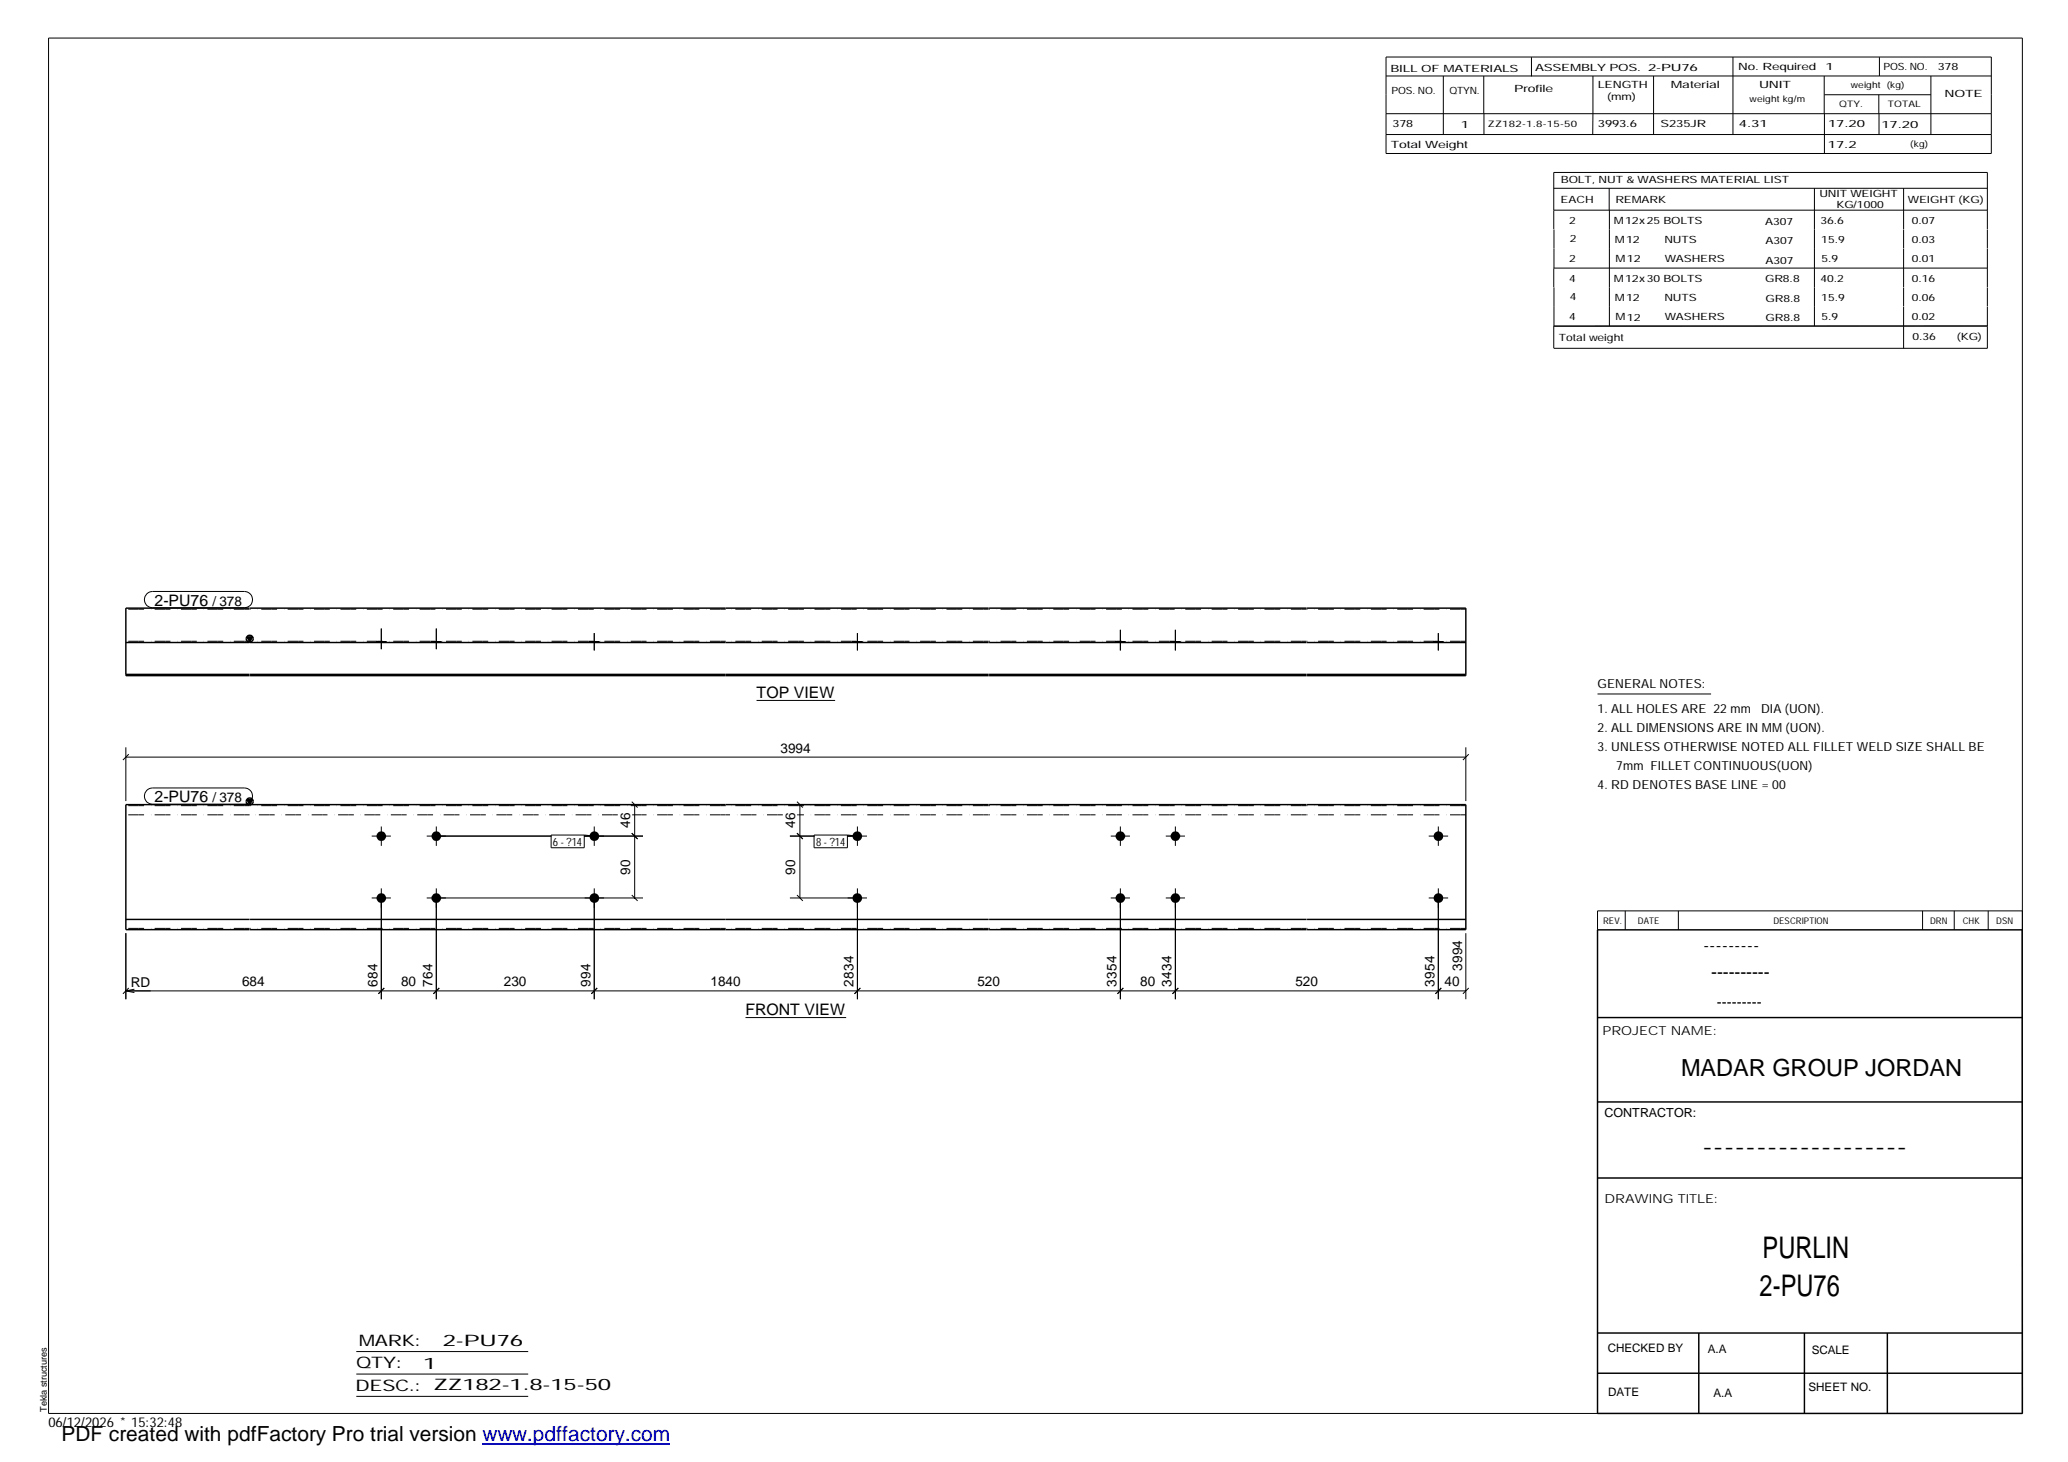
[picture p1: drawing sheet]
<svg xmlns="http://www.w3.org/2000/svg" width="420mm" height="297mm" viewBox="0 0 420 297" stroke-linecap="round" stroke-linejoin="round" font-family="sans-serif">
<g fill="#000">
<path d="M50.2 129.4h1.1l-.5 1zM50.2 162.5h1.1l-.5 1z"/>
<path d="M76.5 130.3h1.9v.2h-1.9z" fill-rule="evenodd"/>
<path d="M76.5 130.3h1.9v.2h-1.9z" fill-rule="evenodd"/>
<path d="M87.7 130.3h1.9v.2h-1.9z" fill-rule="evenodd"/>
<path d="M87.7 130.3h1.9v.2h-1.9z" fill-rule="evenodd"/>
<path d="M119.8 130.3h1.9v.2h-1.9z" fill-rule="evenodd"/>
<path d="M119.8 130.3h1.9v.2h-1.9z" fill-rule="evenodd"/>
<path d="M173.2 130.3h2v.2h-2z" fill-rule="evenodd"/>
<path d="M173.2 130.3h2v.2h-2z" fill-rule="evenodd"/>
<path d="M226.7 130.3h1.9v.2h-1.9z" fill-rule="evenodd"/>
<path d="M226.7 130.3h1.9v.2h-1.9z" fill-rule="evenodd"/>
<path d="M237.8 130.3h2v.2h-2z" fill-rule="evenodd"/>
<path d="M237.8 130.3h2v.2h-2z" fill-rule="evenodd"/>
<path d="M291.3 130.3h1.9v.2h-1.9z" fill-rule="evenodd"/>
<path d="M291.3 130.3h1.9v.2h-1.9z" fill-rule="evenodd"/>
<circle cx="77.5" cy="169.9" r=".97"/>
<circle cx="88.6" cy="169.9" r=".97"/>
<circle cx="120.8" cy="169.9" r=".98"/>
<circle cx="174.2" cy="169.9" r=".98"/>
<circle cx="227.6" cy="169.9" r=".97"/>
<circle cx="238.8" cy="169.9" r=".97"/>
<circle cx="292.2" cy="169.9" r=".98"/>
<circle cx="77.5" cy="182.5" r=".97"/>
<circle cx="88.6" cy="182.5" r=".97"/>
<circle cx="120.8" cy="182.5" r=".98"/>
<circle cx="174.2" cy="182.5" r=".98"/>
<circle cx="227.6" cy="182.5" r=".97"/>
<circle cx="238.8" cy="182.5" r=".97"/>
<circle cx="292.2" cy="182.5" r=".98"/>
</g>
<g fill="none" stroke="#000" stroke-width=".2">
<path d="M9.9 7.7h401v279.5h-401zM281.6 11.6h123v19.6h-123zM281.6 15.4h123M293.2 15.4v11.9M301.5 15.4v7.7M311.1 11.6v3.9M323.6 15.4v11.9M336 15.4v11.9M352.1 11.6v15.7M370.6 15.4v7.7M370.7 19.2h21.6M381.7 19.2v3.9"/>
<path d="M381.8 11.6v3.8M392.3 15.4v11.9M281.6 23.1h123M281.6 27.3h123M301.5 23.1v4.2M315.7 38.3h88.1M326.9 38.3v4.4M368.6 38.3v27.9M370.7 23.1v8.1M381.8 23.1v4.2M386.8 38.3v8.3M315.7 42.7h88.1"/>
<path d="M315.7 46.6v-11.6h88.1v11.6M315.7 54.5v3.9M315.7 54.5h88.1M315.7 46.6v7.9M315.7 58.4v7.8M327 42.7v23.5M386.8 46.6v3.9M386.8 50.6v7.7M386.8 58.4v3.9M403.8 46.6v3.9M403.8 50.6v7.7M403.8 58.4v3.9"/>
<path d="M386.8 62.3v8.5M403.8 62.3v8.5h-88.1M403.8 66.2h-88.1v4.5M29.8 120.7l.6-.4 .6-.1h18.7a1.65 1.65 0 0 1 1.6 1.6 1.65 1.65 0 0 1-1.6 1.7h-18.7a1.65 1.65 0 0 1-1.5-1 1.65 1.65 0 0 1 .3-1.8zM76.5 130.3v.2M77.5 127.7v4.2M78.4 130.3v.2M87.7 130.3v.2M88.6 127.7v4.2M89.6 130.3v.2M119.8 130.3v.2M120.7 128.6v3.6"/>
<path d="M121.7 130.3v.2M173.2 130.3v.2M174.2 128.6v3.6M175.2 130.3v.2M226.7 130.3v.2M227.6 128v4.2M228.6 130.3v.2M237.8 130.3v.2M238.8 128v4.2M239.8 130.3v.2M291.3 130.3v.2M292.2 128.6v3.6"/>
<path d="M293.2 130.3v.2M25.6 153.8h272.2M25.6 151.8v11M26.2 153.2l-1.2 1.2M153.7 142.3h16M297.8 151.8v11M298.4 153.2l-1.2 1.2M324.6 141h23M29.8 160.6l.6-.4 .6-.1h18.7a1.65 1.65 0 0 1 1.6 1.6 1.65 1.65 0 0 1-1.6 1.7h-18.7a1.65 1.65 0 0 1-1.5-1 1.65 1.65 0 0 1 .3-1.8zM75.5 169.9h3.9M77.5 167.9v4M86.7 169.9h25.3"/>
<path d="M88.6 167.9v4M112 169.7h6.7v2.5h-6.7zM118.7 169.9h11.9M118.7 169.7l2 .2M120.7 167.9v4M121.5 163.5h9.1M128.4 169.3l1.1 1.2M128.4 162.9l1.1 1.2M128.9 163.5v18.9M160.5 169.9h5M160.5 163.5h13M161.9 169.3l1.2 1.2"/>
<path d="M161.9 162.9l1.2 1.2M162.5 163.5v18.9M165.4 169.7h6.8v2.5h-6.8zM172.1 169.9h4M172.2 169.7l2 .2M174.2 167.9v4M225.7 169.9h3.9M227.6 167.9v4M236.9 169.9h3.8M238.8 167.9v4M290.3 169.9h3.9M292.2 167.9v4"/>
<path d="M25.6 189.6v13.4M75.5 182.4h3.9M77.5 180.5v22.5M86.7 182.4h43.9M88.6 180.5v22.5M120.7 180.5v22.5M128.4 181.8l1.1 1.2M160.5 182.4h15.6M161.9 181.8l1.2 1.2M174.2 180.5v22.5M225.7 182.4h3.9M227.6 180.5v22.5"/>
<path d="M236.9 182.4h3.8M238.8 180.5v22.5M290.3 182.4h3.9M292.2 180.5v22.5M297.8 189.6v13.4M330.2 185.1v3.8M341 185.1v3.8M390.6 185.1v3.8M397 185.1v3.8M403.9 185.1v3.8M410.9 185.1h-86.3v3.8M25.6 201.3h272.2"/>
<path d="M25.6 201.3l1.7 .4M26.2 200.7l-1.2 1.2M27.3 201l-1.7 .3M78.1 200.7l-1.2 1.2M89.2 200.7l-1.1 1.2M121.3 200.7l-1.2 1.2M151.5 206.7h20.4M174.8 200.7l-1.2 1.2M228.2 200.7l-1.2 1.2M239.4 200.7l-1.2 1.2M292.8 200.7l-1.2 1.2M298.4 200.7l-1.2 1.2"/>
<path d="M72.4 274.6h34.9M72.4 279.2h34.9M72.4 283.7h34.9"/>
</g>
<g fill="none" stroke="#000" stroke-width=".3">
<path d="M25.6 137h25.1M25.6 130.5h25.1M50.2 129.4h1.1l-.5 1zM50.7 123.6h-25.1v13.7h25.1M50.8 137.3h150.1M50.8 137h150.1M50.8 123.6h150.1M50.8 130.5h150.1M201 137.3h64.5M201 137h64.5M201 123.6h64.5M201 130.5h64.5"/>
<path d="M265.6 123.6h32.2v13.7h-32.2M265.6 137h32.2M265.6 130.5h32.2M50.2 162.5h1.1l-.5 1zM50.7 163.5h-25.1v25.4h25.1M50.8 163.5h150.1M201 163.5h64.5M265.6 163.5h32.2v25.4h-32.2M25.6 186.8h25.1M50.8 186.8h150.1M50.8 188.9h150.1M201 186.8h64.5"/>
<path d="M201 188.9h64.5M265.6 186.8h32.2M324.6 188.9h86.3v98.3h-86.3zM324.6 206.7h86.3M324.6 239.3h86.3M324.6 223.9h86.3M324.6 270.8h86.3M324.6 279h86.3M345.1 270.8v16.4M366.6 270.8v16.4M383.5 270.8v16.4"/>
<circle cx="50.7" cy="129.8" r=".7"/>
<circle cx="50.7" cy="162.8" r=".7"/>
</g>
<g fill="none" stroke="#000" stroke-width=".2" stroke-dasharray="1.1 0 2.1 .7 0 1.4" stroke-linecap="butt">
<path d="M50.7 123.8h-25.1M50.7 130.3h-25.1M147.4 123.8h-96.6M147.4 130.3h-96.6M200.9 123.8h-53.4M200.9 130.3h-53.4M265.5 123.8h-64.5M265.5 130.3h-64.5M297.8 123.8h-32.2M297.8 130.3h-32.2M50.7 165.6h-25.1M50.7 163.7h-25.1"/>
<path d="M125.5 165.6h-74.7M147.4 165.6h-19M147.4 163.7h-96.6M159 165.6h-11.5M200.9 165.6h-38.9M200.9 163.7h-53.4M265.5 165.6h-64.5M265.5 163.7h-64.5M297.8 165.6h-32.2M297.8 163.7h-32.2M50.7 188.6h-25.1M147.4 188.6h-96.6"/>
<path d="M200.9 188.6h-53.4M265.5 188.6h-64.5M297.8 188.6h-32.2"/>
</g>
<path d="M98 293.3h38.2" fill="none" stroke="#00f" stroke-width=".3"/>
<g font-size="6.1">
<text x="358.1" y="255.5">PURLIN</text>
<text x="357.5" y="263.3">2-PU76</text>
</g>
<text font-size="4.8" x="341.5" y="218.6">MADAR GROUP JORDAN</text>
<text font-size="4.2" x="12.5" y="292.7">PDF created with pdfFactory Pro trial version www.pdffactory.com</text>
<g font-size="3.6">
<text x="346.1" y="193.2">---------</text>
<text x="347.7" y="198.6">----------</text>
<text x="345.8" y="234.2">-------------------</text>
</g>
<g font-size="3.2">
<text x="31.4" y="123">2-PU76</text>
<text x="153.7" y="141.8">TOP VIEW</text>
<text x="31.4" y="163">2-PU76</text>
<text x="151.5" y="206.2">FRONT VIEW</text>
<text x="72.9" y="273.5">MARK:</text>
<text x="90" y="273.5">2-PU76</text>
<text x="72.4" y="278">QTY:</text>
<text x="86" y="278.1">1</text>
<text x="72.2" y="282.6">DESC.:</text>
<text x="88.1" y="282.4">ZZ182-1.8-15-50</text>
</g>
<text font-size="3" x="348.8" y="204.5">---------</text>
<g font-size="2.8">
<text x="43.2" y="123">/ 378</text>
<text x="158.6" y="152.9">3994</text>
<text x="43.2" y="163">/ 378</text>
<text x="128.1" y="168.2" transform="rotate(-90 128.1 168.2)">46</text>
<text x="161.6" y="168.2" transform="rotate(-90 161.6 168.2)">46</text>
<text x="128.1" y="177.7" transform="rotate(-90 128.1 177.7)">90</text>
<text x="161.6" y="177.7" transform="rotate(-90 161.6 177.7)">90</text>
<text x="297.1" y="197.3" transform="rotate(-90 297.1 197.3)">3994</text>
<text x="26.6" y="200.5">RD</text>
<text x="49.2" y="200.4">684</text>
<text x="76.7" y="200.4" transform="rotate(-90 76.7 200.4)">684</text>
<text x="81.5" y="200.4">80</text>
<text x="87.8" y="200.4" transform="rotate(-90 87.8 200.4)">764</text>
<text x="102.4" y="200.4">230</text>
<text x="120" y="200.4" transform="rotate(-90 120 200.4)">994</text>
<text x="144.4" y="200.4">1840</text>
<text x="173.4" y="200.4" transform="rotate(-90 173.4 200.4)">2834</text>
<text x="198.6" y="200.4">520</text>
<text x="226.8" y="200.4" transform="rotate(-90 226.8 200.4)">3354</text>
<text x="231.6" y="200.4">80</text>
<text x="238" y="200.4" transform="rotate(-90 238 200.4)">3434</text>
<text x="263.2" y="200.4">520</text>
<text x="291.5" y="200.4" transform="rotate(-90 291.5 200.4)">3954</text>
<text x="293.5" y="200.4">40</text>
<text x="9.8" y="290">06/12/2026 * 15:32:48</text>
</g>
<g font-size="2.5">
<text x="324.6" y="139.9">GENERAL NOTES:</text>
<text x="324.6" y="148.7">2. ALL DIMENSIONS ARE IN MM (UON).</text>
<text x="324.6" y="144.9">1. ALL HOLES ARE 22 mm</text>
<text x="357.8" y="144.9">DIA (UON).</text>
<text x="324.6" y="152.5">3. UNLESS OTHERWISE NOTED ALL FILLET WELD SIZE SHALL BE</text>
<text x="324.6" y="160.2">4. RD DENOTES BASE LINE = 00</text>
<text x="328.4" y="156.4">7mm FILLET CONTINUOUS(UON)</text>
<text x="325.6" y="210.3">PROJECT NAME:</text>
<text x="326" y="226.9">CONTRACTOR:</text>
<text x="326" y="244.4">DRAWING TITLE:</text>
</g>
<g font-size="2.4">
<text x="326.7" y="274.7">CHECKED BY</text>
<text x="347" y="275">A.A</text>
<text x="368.1" y="275.1">SCALE</text>
<text x="326.7" y="283.6">DATE</text>
<text x="348.1" y="283.9">A.A</text>
<text x="367.5" y="282.6">SHEET NO.</text>
</g>
<g font-size="2.3">
<text x="112.4" y="171.8">6 - ?14</text>
<text x="165.8" y="171.8">8 - ?14</text>
</g>
<g font-size="2">
<text x="282.5" y="14.6">BILL OF MATERIALS</text>
<text x="311.9" y="14.4">ASSEMBLY POS.</text>
<text x="324.6" y="17.9">LENGTH</text>
<text x="334.9" y="14.4">2-PU76</text>
<text x="339.5" y="17.9">Material</text>
<text x="353.1" y="14.2">No. Required</text>
<text x="357.4" y="17.9">UNIT</text>
<text x="370.9" y="14.2">1</text>
<text x="382.7" y="14.2">POS. NO.</text>
<text x="393.7" y="14.3">378</text>
<text x="282.7" y="19.1">POS. NO.</text>
<text x="294.5" y="19">QTYN.</text>
<text x="307.6" y="18.7">Profile</text>
<text x="326.5" y="20.4">(mm)</text>
<text x="395.1" y="19.6">NOTE</text>
<text x="282.9" y="25.8">378</text>
<text x="296.8" y="26">1</text>
<text x="324.7" y="25.9">3993.6</text>
<text x="337.4" y="25.9">S235JR</text>
<text x="353.3" y="25.9">4.31</text>
<text x="371.4" y="25.9">17.20</text>
<text x="382.3" y="25.9">17.20</text>
<text x="282.6" y="30.1">Total Weight</text>
<text x="371.4" y="30">17.2</text>
<text x="317.1" y="41.3">EACH</text>
<text x="317.1" y="37.2">BOLT, NUT &amp; WASHERS MATERIAL LIST</text>
<text x="328.2" y="41.3">REMARK</text>
<text x="369.7" y="40.1">UNIT WEIGHT</text>
<text x="387.6" y="41.2">WEIGHT (KG)</text>
<text x="318.8" y="45.4">2</text>
<text x="327.9" y="45.6">M12x25 BOLTS</text>
<text x="358.6" y="45.6">A307</text>
<text x="369.9" y="45.5">36.6</text>
<text x="373.1" y="42.2">KG/1000</text>
<text x="388.4" y="45.5">0.07</text>
<text x="318.8" y="53.3">2</text>
<text x="318.9" y="49.2">2</text>
<text x="328.1" y="49.3">M12</text>
<text x="328.3" y="53.3">M12</text>
<text x="338.2" y="49.4">NUTS</text>
<text x="338.2" y="53.3">WASHERS</text>
<text x="358.7" y="49.6">A307</text>
<text x="358.7" y="53.5">A307</text>
<text x="370" y="49.3">15.9</text>
<text x="370.1" y="53.2">5.9</text>
<text x="388.4" y="49.4">0.03</text>
<text x="388.4" y="53.3">0.01</text>
<text x="318.8" y="57.2">4</text>
<text x="327.9" y="57.3">M12x30 BOLTS</text>
<text x="358.6" y="57.4">GR8.8</text>
<text x="369.9" y="57.3">40.2</text>
<text x="388.4" y="57.2">0.16</text>
<text x="318.8" y="65.1">4</text>
<text x="318.9" y="61">4</text>
<text x="328.1" y="61.2">M12</text>
<text x="328.3" y="65.1">M12</text>
<text x="338.2" y="61.2">NUTS</text>
<text x="338.2" y="65.1">WASHERS</text>
<text x="358.7" y="61.4">GR8.8</text>
<text x="358.7" y="65.3">GR8.8</text>
<text x="370" y="61.1">15.9</text>
<text x="370.1" y="65">5.9</text>
<text x="388.4" y="61.2">0.06</text>
<text x="388.4" y="65.1">0.02</text>
<text x="316.7" y="69.3">Total weight</text>
<text x="388.6" y="69.1">0.36</text>
<text x="397.6" y="69">(KG)</text>
</g>
<g font-size="1.9">
<text x="325.7" y="187.8">REV.</text>
<text x="332.8" y="187.6">DATE</text>
<text x="360.3" y="187.7">DESCRIPTION</text>
<text x="392.1" y="187.6">DRN</text>
<text x="398.8" y="187.6">CHK</text>
<text x="405.6" y="187.7">DSN</text>
<text x="9.5" y="286.8" transform="rotate(-90 9.5 286.8)">Tekla structures</text>
</g>
<g font-size="1.8">
<text x="376" y="17.9">weight (kg)</text>
<text x="355.5" y="20.7">weight kg/m</text>
<text x="373.6" y="21.7">QTY.</text>
<text x="383.5" y="21.8">TOTAL</text>
<text x="302.3" y="25.9">ZZ182-1.8-15-50</text>
<text x="388.1" y="29.8">(kg)</text>
</g>
</svg>
